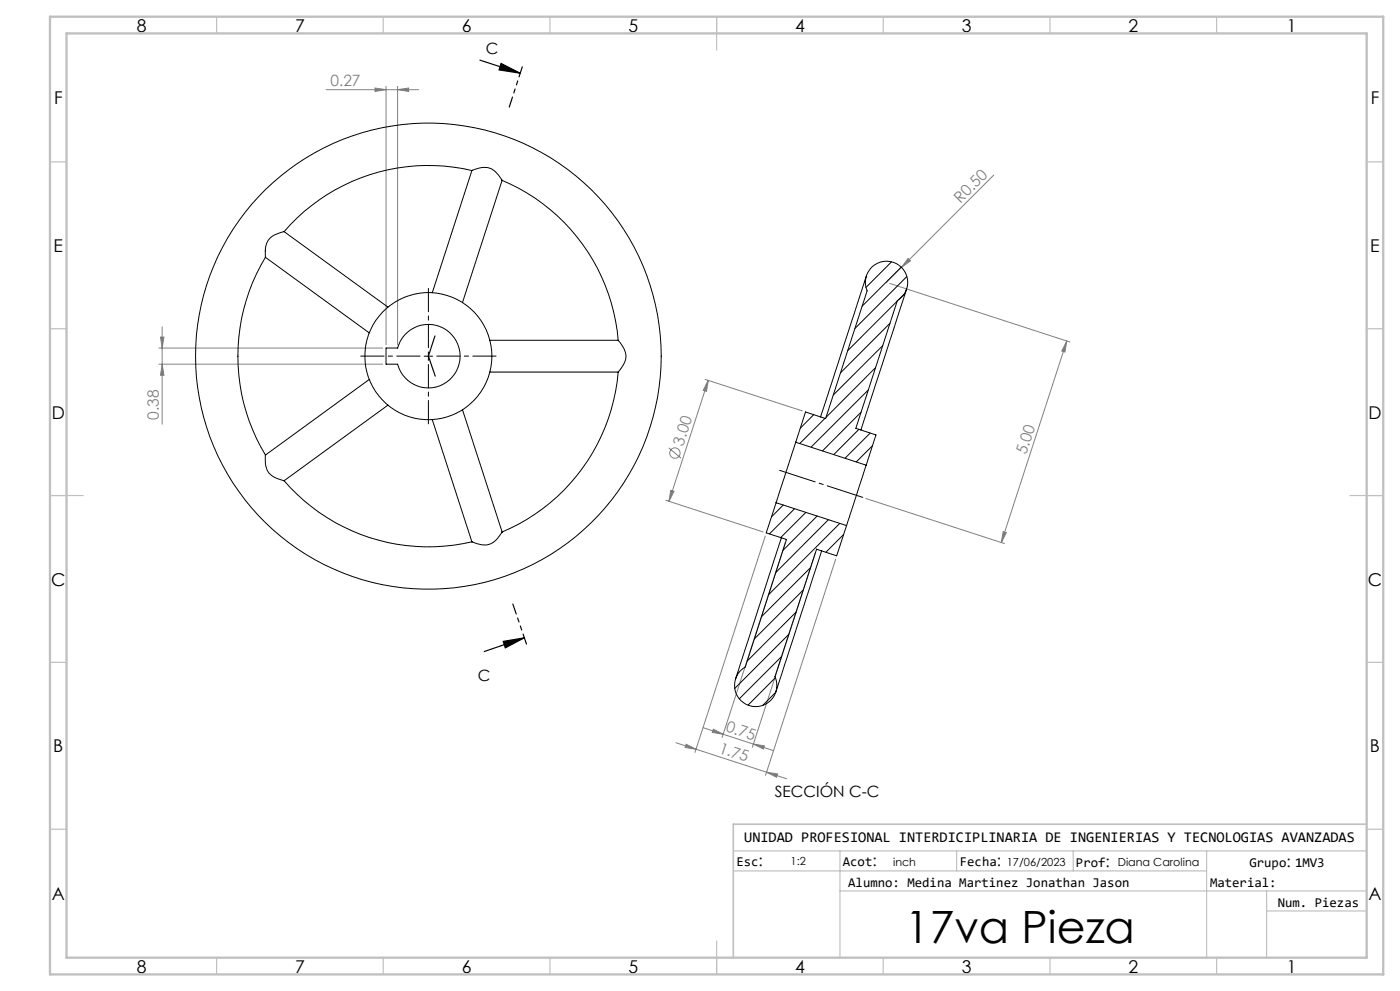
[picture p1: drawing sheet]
<svg xmlns="http://www.w3.org/2000/svg" width="420mm" height="297mm" viewBox="0 0 420 297" stroke-linecap="round" stroke-linejoin="round" font-family="sans-serif">
<g fill="none" stroke="#808080" stroke-width=".3">
<path d="M97.8 26.9h27.8M112.5 26.4l3.3 .5-3.3 .5zM115.8 25.9v77.4M119.3 26.9l3.3-.5v1zM119.3 25.9v77.4M298.1 52.5l-32.1 32.1M272.4 77.5l.8 .7-2.8 1.9zM48.6 98v29.1M266.9 84.9l54.1 17.6M47.7 104.3h67.1M47.7 109.1h67.1M48.2 101h1l-.6 3.3z"/>
<path d="M48.6 109.1l.6 3.4h-1zM211.5 113.7l29.2 9.5M212.5 114l-11.8 36.2M212.5 114l-.6 3.3-.9-.3zM320 102.2l-19.6 60.4M320 102.2l-.5 3.3-1-.3zM200.6 134.2l3.7 3.1M199.7 149.9l29.2 9.5M201.2 146.9l1 .3-1.5 3zM259.8 149.4l41.5 13.5M301 159.3l.9 .3-1.5 3zM229.6 160.7l-21.1 64.8"/>
<path d="M235.6 162.6l-19 58.4M244.7 165.6l-19 58.3M250.7 167.5l-21 64.9M210.9 218.1l6.1 2M214 218.5l3 1.6-3.3-.6zM202.8 222.6l6 1.9M205.8 223.1l3 1.4-3.3-.5zM208.8 224.5l27.2 8.9M217 220.1l9 2.9M226 223l3.3 .5-.3 1zM226 223l6.1 2M229.9 231.4l3.4 .5-.4 1z"/>
<circle cx="202.5" cy="135.8" r="1.55"/>
</g>
<path d="M144 18l12.1 3.9M150.3 19l5.8 2.9-6.4-.9zM151 192.2l6.3-1-5.7 3zM157.3 191.2l-12 4.1" fill="none" stroke="#000" stroke-width=".35"/>
<path d="M126 106.7h-17.8M128.5 104.2v-17.8M128.5 109.2v17.8M131 106.7h17.8" fill="none" stroke="#000" stroke-width=".3" stroke-dasharray="15.2 1.3 1.3 1.3" stroke-dashoffset="8.2"/>
<path d="M258.8 149.1l-24.9-8.1" fill="none" stroke="#000" stroke-width=".3" stroke-dasharray="15.2 1.3 1.3 1.3" stroke-dashoffset="4"/>
<path d="M127.2 106.7h2.6M128.5 105.5v2.5" fill="none" stroke="#000" stroke-width=".3"/>
<path d="M156.7 20l-3.9 12.1M157.9 193l-4.1-12" fill="none" stroke="#000" stroke-width=".35" stroke-dasharray="6.3 1.3 1.3 1.3 1.3 1.3" stroke-dashoffset="3.2"/>
<path d="M130.5 100.7l-2 6M130.6 112.7l-2.1-6" fill="none" stroke="#000" stroke-width=".35" stroke-dasharray="6.3 1.3 1.3 1.3 1.3 1.3"/>
<g fill="none" stroke="#c0c0c0" stroke-width=".35">
<path d="M65 5v5M115 5v5M165 5v5M215 5v10M265 5v5M315 5v5M365 5v5M15 48.5h5M410 48.5h5M15 98.5h5M410 98.5h5M15 148.5h10"/>
<path d="M405 148.5h10M15 198.5h5M410 198.5h5M15 248.5h5M220 255h190M252 255v32M287 255v6M322 255v6M362 255v32M410 248.5h5M220 261h142M252 267h158"/>
<path d="M380 273h30M380 267v20M65 287v5M115 287v5M165 287v5M215 282v10M265 287v5M315 287v5M365 287v5"/>
</g>
<path d="M410 247h-190v40" fill="none" stroke="#c0c0c0" stroke-width=".5"/>
<path d="M15 5h400v287h-400zM20 10h390v277h-390z" fill="none" stroke="#c0c0c0" stroke-width=".7"/>
<path d="M150.3 19l5.8 2.9-6.4-.9zM151 192.2l6.3-1-5.7 3z" fill="#000"/>
<g fill="#808080">
<path d="M272.4 77.5l.8 .7-2.8 1.9z"/>
<path d="M229.9 231.4l3.4 .5-.4 1zM205.8 223.1l3 1.4-3.3-.5z"/>
<path d="M119.3 26.9l3.3-.5v1zM112.5 26.4l3.3 .5-3.3 .5z"/>
<path d="M201.2 146.9l1 .3-1.5 3zM212.5 114l-.6 3.3-.9-.3z"/>
<path d="M301 159.3l.9 .3-1.5 3zM320 102.2l-.5 3.3-1-.3z"/>
<path d="M48.2 101h1l-.6 3.3zM48.6 109.1l.6 3.4h-1z"/>
<path d="M214 218.5l3 1.6-3.3-.6zM226 223l3.3 .5-.3 1z"/>
</g>
<g fill="none" stroke="#000" stroke-width=".3">
<path d="M141.6 51.1a57.1 57.1 0 0 0-56.4 18.4M141.6 51.1a8 8 0 0 1 5.8-.5l2.1 1.9 1.1 1.5M141.6 51.1l-11.9 36.6M79.6 77.1a57.3 57.3 0 0 0 .1 59.3l-.1 .4a6 6 0 0 0 2.7 6.2l2.9 1.1M79.6 77.1l31.2 22.7M85.2 69.4a6.3 6.3 0 0 0-5.5 4.4l-.1 3.3M85.2 69.4l31.2 22.6M267.5 78.5l-7.7 7.6M138.7 90.7l11.9-36.7a57.2 57.2 0 0 1 34.9 48M259.9 82.7l-13.7 42.3M267 96.9l-14.9 14.9M269.1 90.3l-14.8 14.8"/>
<path d="M270.4 80l-11.8 11.8M271.3 88.2l-1.8 1.7M272 86.6l-13.7 42.3M272.1 82.9l-15.6 15.6M110.8 113.7l-31.2 22.7M115.8 104.3h3.5a9.5 9.5 0 0 1 14.7-5.4 9.5 9.5 0 0 1 0 15.7 9.5 9.5 0 0 1-14.7-5.5h-3.5zM147 111.5h38.5M147 102h38.5M185.5 102l.3 .4a5.6 5.6 0 0 1 1 7.3l-1.3 1.7a57.2 57.2 0 0 1-34.9 48.1M260.5 116.9l-17.2 17.1M262.6 110.2l-14.8 14.9M264.8 103.6l-14.8 14.8"/>
<path d="M116.4 121.4l-31.2 22.7M129.7 125.8l11.9 36.6a57.1 57.1 0 0 1-56.4-18.4M138.7 122.8l11.9 36.6M238.7 132.5l3-9 6 1.9 12.4-38.2a6.4 6.4 0 0 1 3.1-8.3 6.4 6.4 0 0 1 8.4 2.7 6.4 6.4 0 0 1-2.4 8.5l-12.4 38.3 6 1.9-2.9 9.1M238.7 132.5l-5.9 18.2M238.7 132.5l21.2 6.9M244.1 124.3l-4 4M247.5 125.4l-7.6 7.5M257.7 128.7l-7.6 7.5M258.3 123.5l-11.6 11.6M259.9 139.4l-5.9 18.1M261.1 129.8l-7.6 7.5"/>
<path d="M261.7 133.6l-4.8 4.8M150.6 159.5a6.3 6.3 0 0 1-5.9 3.8l-3.1-.9M232.8 150.7l-2.9 9 6 2-12.3 38.2a6.3 6.3 0 0 0-2.5 8.5 6.3 6.3 0 0 0 8.4 2.7 6.3 6.3 0 0 0 3-8.3l12.5-38.2M232.8 150.7l21.2 6.8M235 151.3l-3.5 3.6M238.4 152.5l-7.6 7.5M241.8 153.6l-7.6 7.5M245.1 154.7l-10.2 10.3M248.5 155.7l-15.8 15.9M251.9 156.9l-21.3 21.3M254 157.5l-3 9.1-6-2M234.4 161.2l-13.7 42.2"/>
<path d="M235.9 161.7h.1M241 176.8l-14.7 14.7M243.2 170.1l-14.8 14.8M245 164.6v.1M246.5 165.1l-13.7 42.3M253.1 160.2l-5.3 5.3M234.5 196.8l-12.7 12.6M236.6 190.1l-16.2 16.2M238.8 183.4l-14.6 14.7M232.6 203.1l-8.2 8.2M232.7 207.5l-3.9 3.9"/>
<circle cx="128.5" cy="106.7" r="69.9"/>
<circle cx="128.5" cy="106.8" r="19"/>
</g>
<path d="M141.6 51.1h.1M141.8 51h-.1M150.7 54h.1M79.6 75.1v.2M79.6 77.1h.1M85.2 69.4h.1M185.5 111.5h.1M185.5 102h.1M79.6 136.3v.1M85.2 144.1h.1M150.7 159.5v-.1M141.6 162.4h.1" fill="none" stroke="#000" stroke-width=".3" stroke-dasharray="1.3 .6"/>
<text font-size="13.3" x="271.5" y="282.7">17va Pieza</text>
<g font-size="5.3">
<text x="41" y="9.5">8</text>
<text x="88.5" y="9.5">7</text>
<text x="138.5" y="9.5">6</text>
<text x="188.5" y="9.5">5</text>
<text x="238.5" y="9.5">4</text>
<text x="288.5" y="9.5">3</text>
<text x="338.5" y="9.5">2</text>
<text x="386" y="9.5">1</text>
<text x="16.2" y="31.3">F</text>
<text x="411.2" y="31.3">F</text>
<text x="16.1" y="75.5">E</text>
<text x="411.1" y="75.5">E</text>
<text x="15.5" y="125.5">D</text>
<text x="410.5" y="125.5">D</text>
<text x="15.4" y="175.5">C</text>
<text x="410.4" y="175.5">C</text>
<text x="16" y="225.5">B</text>
<text x="411" y="225.5">B</text>
<text x="15.5" y="269.8">A</text>
<text x="410.5" y="269.8">A</text>
<text x="41" y="291.5">8</text>
<text x="88.5" y="291.5">7</text>
<text x="138.5" y="291.5">6</text>
<text x="188.5" y="291.5">5</text>
<text x="238.5" y="291.5">4</text>
<text x="288.5" y="291.5">3</text>
<text x="338.5" y="291.5">2</text>
<text x="386" y="291.5">1</text>
</g>
<g font-size="4.7">
<text x="145.7" y="16.1">C</text>
<text x="143.3" y="204">C</text>
<text x="232.5" y="238.9">SECCIÓN C-C</text>
<text x="227.6" y="259.5">:</text>
<text x="261.7" y="259.5">:</text>
<text x="299" y="259.5">:</text>
<text x="331.7" y="259.9">:</text>
<text x="385.9" y="259.9">:</text>
</g>
<g font-size="4.7" fill="#808080">
<text x="99.1" y="25.9">0.27</text>
<text x="288.1" y="61" transform="rotate(-45 288.1 61)">R0.50</text>
<text x="47.7" y="125.8" transform="rotate(-90 47.7 125.8)">0.38</text>
<text x="204.9" y="133.8" transform="rotate(-72 204.9 133.8)">3.00</text>
<text x="307.9" y="136.4" transform="rotate(-72 307.9 136.4)">5.00</text>
<text x="217.5" y="219.1" transform="rotate(18 217.5 219.1)">0.75</text>
<text x="215.4" y="225.6" transform="rotate(18 215.4 225.6)">1.75</text>
</g>
<text font-size="4.4" x="223.3" y="252.5">UNIDAD PROFESIONAL INTERDICIPLINARIA DE INGENIERIAS Y TECNOLOGIAS AVANZADAS</text>
<g font-size="4">
<text x="220.9" y="259.4">Esc</text>
<text x="252.9" y="259.4">Acot</text>
<text x="287.9" y="259.4">Fecha</text>
<text x="322.8" y="259.9">Prof</text>
<text x="374.8" y="259.9">Grupo 1MV3</text>
<text x="254.5" y="265.7">Alumno: Medina Martinez Jonathan Jason</text>
<text x="363" y="265.7">Material:</text>
<text x="383.3" y="271.7">Num. Piezas</text>
</g>
<g font-size="3.3">
<text x="237.2" y="259.3">1:2</text>
<text x="267.9" y="259.5">inch</text>
<text x="302" y="259.5">17/06/2023</text>
<text x="335.3" y="259.5">Diana Carolina</text>
</g>
</svg>
